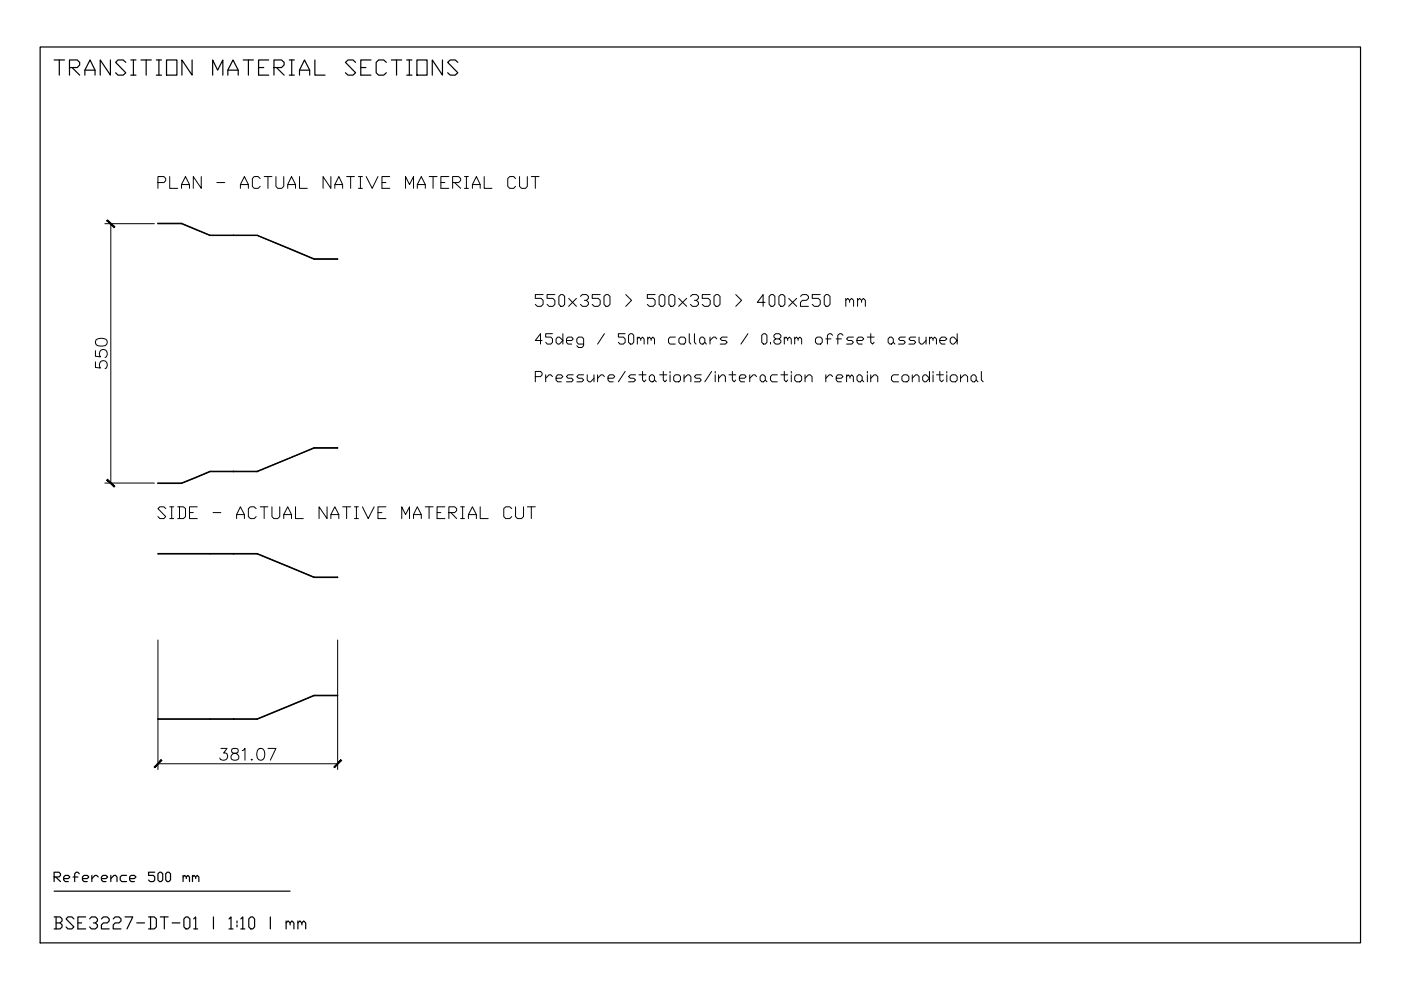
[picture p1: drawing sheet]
<svg xmlns="http://www.w3.org/2000/svg" width="297mm" height="210mm" viewBox="0 0 297 210" stroke-linecap="round" stroke-linejoin="round" font-family="sans-serif">
<!-- layer: MATERIAL -->
<path d="M49.5 49.9h-5l-6-2.6h-5l5 .1 6 2.5h5M49.5 49.9h.1M49.5 49.9h5l12.1 5 5 .1h-5l-12.1-5.1h-5M49.5 99.9h5l12.1-5h5l-5 .1-12.1 5zM33.5 102.4h5l6-2.5h5l-5 .1-6 2.5zM33.5 117.4h16zM49.5 117.4h5l12.1 5h5h-5l-12.1-5zM49.5 152.4h-16l16 .1M49.5 152.4v.1M49.5 152.4h5l12.1-5h5l-5 .1-12.1 5h-5" fill="none" stroke="#000" stroke-width=".25"/>
<!-- layer: DIMENSIONS -->
<path d="M22.2 47.4h10.5M23.5 47.4v55M22.2 102.4h10.5M33.5 135.7v27.5M71.6 135.7v27.5M33.5 161.9h38.1" fill="none" stroke="#000" stroke-width=".21"/>
<g fill="#000" stroke="#000" stroke-width=".21">
<path d="M22.6 46.8l1.6 1.5 .1-.2zM22.6 46.8l.2-.2 1.5 1.5z"/>
<path d="M22.6 101.8l1.7 1.3-1.5-1.5zM22.6 101.8l1.7 1.3-.1 .2z"/>
<path d="M34.2 161.1l-1.4 1.6 1.5-1.4zM34.2 161.1l-1.4 1.6-.1-.1z"/>
<path d="M72.3 161.1l-1.5 1.5 .1 .1zM72.3 161.1l.1 .2-1.5 1.4z"/>
</g>
<!-- layer: NOTES -->
<g fill="none" stroke="#000" stroke-width=".21">
<path d="M114.9 72.2h-1.4l1.1-1.4v2.2M117.1 70.8h-1.4v.7h1.1l.3 .4v.7l-.3 .4h-.8l-.3-.4M118.2 71.5h.4l.7 .7-.7 .8h-.4l-.3-.4v-.7zM119.3 70.8v2.2M120.1 72.2h1.1l.3-.3-.3-.4h-.8l-.3 .4v.7l.3 .4h.8M123.7 73h-1.1l-.3-.4v-.7l.3-.4h.8l.3 .4v1.4l-.3 .4h-.8l-.3-.4M128.1 70.8l-1.4 2.2M132.5 70.8h-1.4v.7h1.1l.3 .4v.7l-.3 .4h-.8l-.3-.4M133.3 71.1l.3-.3h.4l.4 .3v1.5l-.4 .4h-.4l-.3-.4zM135.1 71.9l.4-.4 .3 .4v.3M135.1 71.5v1.5M135.8 71.9l.4-.4 .4 .4v1.1"/>
<path d="M137.3 71.9l.4-.4 .3 .4v.3M137.3 71.5v1.5M138 71.9l.4-.4 .4 .4v1.1M143.2 71.5h-1.1l-.4 .4v.7l.4 .4h1.1M144.3 71.5h.7l.4 .4v.7l-.4 .4h-.7l-.4-.4v-.7zM146.1 70.8v1.8l.4 .4M147.2 70.8v1.8l.4 .4M148.7 71.5h.4l.3 .4v.7l-.3 .4h-.4l-.4-.4v-.7zM149.4 72.6l.4 .4M150.5 71.5v1.5M152 71.9l-.4-.4h-.3l-.8 .7M154.2 71.5h-1.1l-.4 .4 .4 .3h.7l.4 .4-.4 .4h-1.1"/>
<path d="M158.6 70.8l-1.5 2.2M161.5 71.1l.4-.3h.4l.3 .3v1.5l-.3 .4h-.4l-.4-.4zM163.4 72.6v.4M164.5 71.9l-.4-.4v-.4l.4-.3h.7l.4 .3v.4l-.4 .4h-.7l-.4 .3v.4l.4 .4h.7l.4-.4v-.4l-.4-.3M166.3 71.9l.4-.4 .3 .4v.3M166.3 71.5v1.5M167 71.9l.4-.4 .4 .4v1.1M168.5 71.9l.4-.4 .3 .4v.3M168.5 71.5v1.5M169.2 71.9l.4-.4 .4 .4v1.1M173.3 71.5h.7l.3 .4v.7l-.3 .4h-.7l-.4-.4v-.7zM175.1 71.9h1.1"/>
<path d="M176.5 71.1l-.3-.3h-.4l-.4 .3v1.9M177.3 71.9h1.1M178.7 71.1l-.3-.3h-.4l-.4 .3v1.9M180.9 71.5h-1.1l-.3 .4 .3 .3h.8l.3 .4-.3 .4h-1.1M181.7 72.2h1.1l.3-.3-.3-.4h-.8l-.3 .4v.7l.3 .4h.8M183.9 71.5h1.4M184.6 70.8v1.8l.4 .4 .3-.4M188.6 71.5h.4l.4 .4v.7l-.4 .4h-.4l-.3-.4v-.7zM189.4 72.6l.3 .4M191.9 71.5h-1.1l-.3 .4 .3 .3h.8l.3 .4-.3 .4h-1.1M194.1 71.5h-1.1l-.3 .4 .3 .3h.8l.3 .4-.3 .4h-1.1M194.9 71.5v1.1l.3 .4h.4l.7-.8"/>
<path d="M196.3 71.5v1.5M197.1 71.9l.3-.4 .4 .4v.3M197.1 71.5v1.5M197.8 71.9l.4-.4 .3 .4v1.1M199.3 72.2h1.1l.3-.3-.3-.4h-.8l-.3 .4v.7l.3 .4h.8M201.8 71.5h.4l.7 .7-.7 .8h-.4l-.3-.4v-.7zM202.9 70.8v2.2"/>
</g>
<!-- layer: BSA_DOC_FRAME -->
<path d="M8.5 10h280v189.9h-280z" fill="none" stroke="#000" stroke-width=".25"/>
<!-- layer: BSA_DOC_REFERENCE -->
<path d="M11.5 188.9h50" fill="none" stroke="#000" stroke-width=".25"/>
<text font-size="6.6" x="10.2" y="17.3">TRANSITION MATERIAL SECTIONS</text>
<g font-size="5.7">
<text x="32.1" y="41.3">PLAN - ACTUAL NATIVE MATERIAL CUT</text>
<text x="112.2" y="66.3">550x350 &gt; 500x350 &gt; 400x250 mm</text>
<text x="23.6" y="79.4" transform="rotate(-90 23.6 79.4)">550</text>
<text x="32.1" y="111.1">SIDE - ACTUAL NATIVE MATERIAL CUT</text>
<text x="45.5" y="162.3">381.07</text>
<text x="10.2" y="198.3">BSE3227-DT-01 | 1:10 | mm</text>
</g>
<text font-size="5.3" x="112.2" y="82.2">Pressure/stations/interaction remain conditional</text>
<text font-size="4.9" x="10.2" y="188">Reference 500 mm</text>
</svg>
